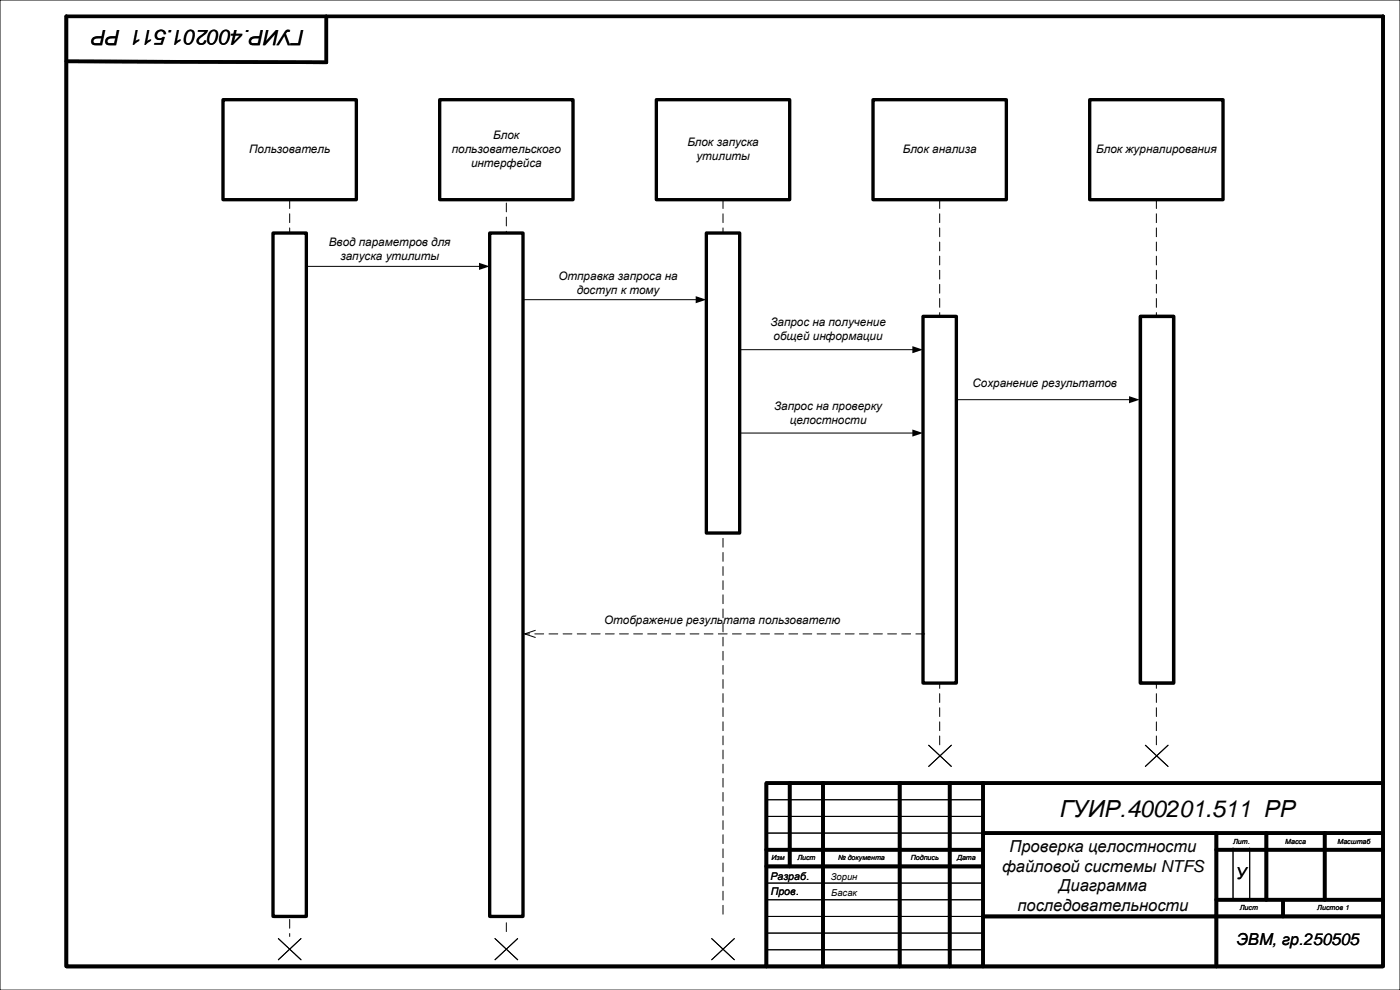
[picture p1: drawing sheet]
<svg xmlns="http://www.w3.org/2000/svg" width="420mm" height="297mm" viewBox="0 0 420 297" stroke-linecap="round" stroke-linejoin="round" font-family="sans-serif">
<path d="M0 0h420v297h-420zM229.9 239.9h65M229.9 244.9h65M229.9 249.9h65M369.9 254.4v15.5M374.9 254.4v15.5M229.9 264.9h65M229.9 269.9h65M229.9 274.9h65.1M229.9 279.9h65M229.9 284.9h65" fill="none" stroke="#000" stroke-width=".3"/>
<g fill="none" stroke="#000" stroke-width="1.1">
<path d="M19.9 4.9h395v285h-395zM97.9 4.9v13.8l-78-.3M236.9 234.9v25M246.9 234.9v55M269.9 234.9v55M284.9 234.9v55M294.9 234.9v55M414.9 234.9h-185v55M229.9 254.9h65M229.9 259.9h65M294.9 249.9h120M364.9 249.9v40"/>
<path d="M364.9 254.9h50M379.9 249.9v20M397.4 249.9v20M294.9 274.9h120M364.9 269.9h50M384.9 269.9v5"/>
</g>
<path d="M66.9 29.9h40v30h-40z" fill-rule="evenodd" fill="#fff"/>
<path d="M66.9 29.9h40v30h-40z" fill="none" stroke="#000" stroke-width="1"/>
<path d="M131.9 29.9h40v30h-40z" fill-rule="evenodd" fill="#fff"/>
<path d="M131.9 29.9h40v30h-40z" fill="none" stroke="#000" stroke-width="1"/>
<path d="M196.9 29.9h40v30h-40z" fill-rule="evenodd" fill="#fff"/>
<path d="M196.9 29.9h40v30h-40z" fill="none" stroke="#000" stroke-width="1"/>
<path d="M261.9 29.9h40v30h-40z" fill-rule="evenodd" fill="#fff"/>
<path d="M261.9 29.9h40v30h-40z" fill="none" stroke="#000" stroke-width="1"/>
<path d="M326.9 29.9h40v30h-40z" fill-rule="evenodd" fill="#fff"/>
<path d="M326.9 29.9h40v30h-40z" fill="none" stroke="#000" stroke-width="1"/>
<path d="M91.9 79.9h52.1M156.9 89.9h52.1M83.5 281.5l6.8 6.4M90.3 281.5l-6.8 6.4M148.5 281.5l6.8 6.4M155.3 281.5l-6.8 6.4M213.5 281.5l6.8 6.4M220.3 281.5l-6.8 6.4" fill="none" stroke="#000" stroke-width=".3"/>
<path d="M143.7 78.8l3.2 1.1-3.2 1.1zM208.7 88.8l3.2 1.1-3.2 1.1z" fill="#000"/>
<path d="M86.9 59.9v221M151.9 60.9v218.8" fill="none" stroke="#000" stroke-width=".3" stroke-dasharray="2.6 1.6"/>
<path d="M81.9 69.9h10v205h-10z" fill-rule="evenodd" fill="#fff"/>
<path d="M81.9 69.9h10v205h-10z" fill="none" stroke="#000" stroke-width="1"/>
<path d="M146.9 69.9h10v205h-10z" fill-rule="evenodd" fill="#fff"/>
<path d="M146.9 69.9h10v205h-10z" fill="none" stroke="#000" stroke-width="1"/>
<path d="M216.9 59.9v215M281.9 59.9v165M346.9 59.9v165" fill="none" stroke="#000" stroke-width=".3" stroke-dasharray="2.6 1.6"/>
<path d="M211.9 69.9h10v90h-10z" fill-rule="evenodd" fill="#fff"/>
<path d="M211.9 69.9h10v90h-10z" fill="none" stroke="#000" stroke-width="1"/>
<path d="M276.9 94.9h10v110h-10z" fill-rule="evenodd" fill="#fff"/>
<path d="M276.9 94.9h10v110h-10z" fill="none" stroke="#000" stroke-width="1"/>
<path d="M342.1 94.9h10zM221.9 104.9h52.1M286.9 119.9h52.1M221.9 129.9h52.1" fill="none" stroke="#000" stroke-width=".3"/>
<path d="M273.7 103.8l3.2 1.1-3.2 1.1zM338.7 118.8l3.2 1.1-3.2 1.1zM273.7 128.8l3.2 1.1-3.2 1.1z" fill="#000"/>
<path d="M342.1 94.9h10v110h-10z" fill-rule="evenodd" fill="#fff"/>
<path d="M342.1 94.9h10v110h-10z" fill="none" stroke="#000" stroke-width="1.1"/>
<path d="M160.6 189.1l-3.2 1.1 3.2 1M278.6 223.5l6.8 6.4M285.4 223.5l-6.8 6.4M343.6 223.5l6.8 6.4M350.4 223.5l-6.8 6.4" fill="none" stroke="#000" stroke-width=".3"/>
<path d="M277.4 190.2h-120" fill="none" stroke="#000" stroke-width=".3" stroke-dasharray="2.6 1.6"/>
<text font-size="7.1" x="317.9" y="244.9">ГУИР.400201.511 РР</text>
<text font-size="6.4" x="91.2" y="9.1" transform="rotate(-180 91.2 9.1)">ГУИР.400201.511 РР</text>
<g font-size="5">
<text x="302.8" y="255.5">Проверка целостности</text>
<text x="300.7" y="261.4">файловой системы NTFS</text>
<text x="370.7" y="263.5">У</text>
<text x="317.7" y="267.4">Диаграмма</text>
<text x="305.2" y="273.3">последовательности</text>
<text x="370.9" y="283.4">ЭВМ, гр.250505</text>
</g>
<g font-size="3.5">
<text x="148" y="41.8">Блок</text>
<text x="74.7" y="46">Пользователь</text>
<text x="135.5" y="46">пользовательского</text>
<text x="206.2" y="43.9">Блок запуска</text>
<text x="270.9" y="46">Блок анализа</text>
<text x="328.9" y="46">Блок журналирования</text>
<text x="141.3" y="50.2">интерфейса</text>
<text x="208.9" y="48.1">утилиты</text>
<text x="98.7" y="73.9">Ввод параметров для</text>
<text x="102.1" y="78.1">запуска утилиты</text>
<text x="167.5" y="83.9">Отправка запроса на</text>
<text x="173" y="88.1">доступ к тому</text>
<text x="231.1" y="97.9">Запрос на получение</text>
<text x="232.1" y="102.1">общей информации</text>
<text x="291.7" y="116">Сохранение результатов</text>
<text x="232.2" y="122.9">Запрос на проверку</text>
<text x="236.9" y="127.1">целостности</text>
<text x="181.2" y="187.2">Отображение результата пользователю</text>
</g>
<g font-size="3.2">
<text x="231.1" y="263.9">Разраб.</text>
<text x="231.2" y="268.4">Пров.</text>
</g>
<g font-size="2.8">
<text x="249.2" y="263.9">Зорин</text>
<text x="249.4" y="268.9">Басак</text>
</g>
<g font-size="2.1">
<text x="369.9" y="253.1">Лит.</text>
<text x="385.6" y="253.1">Масса</text>
<text x="401.2" y="253.1">Масштаб</text>
<text x="231.4" y="258.1">Изм</text>
<text x="239.2" y="258.1">Лист</text>
<text x="251.4" y="258.1">№ документа</text>
<text x="273.2" y="258.1">Подпись</text>
<text x="287.1" y="258.1">Дата</text>
<text x="371.9" y="273.1">Лист</text>
<text x="395.2" y="273.1">Листов 1</text>
</g>
</svg>
